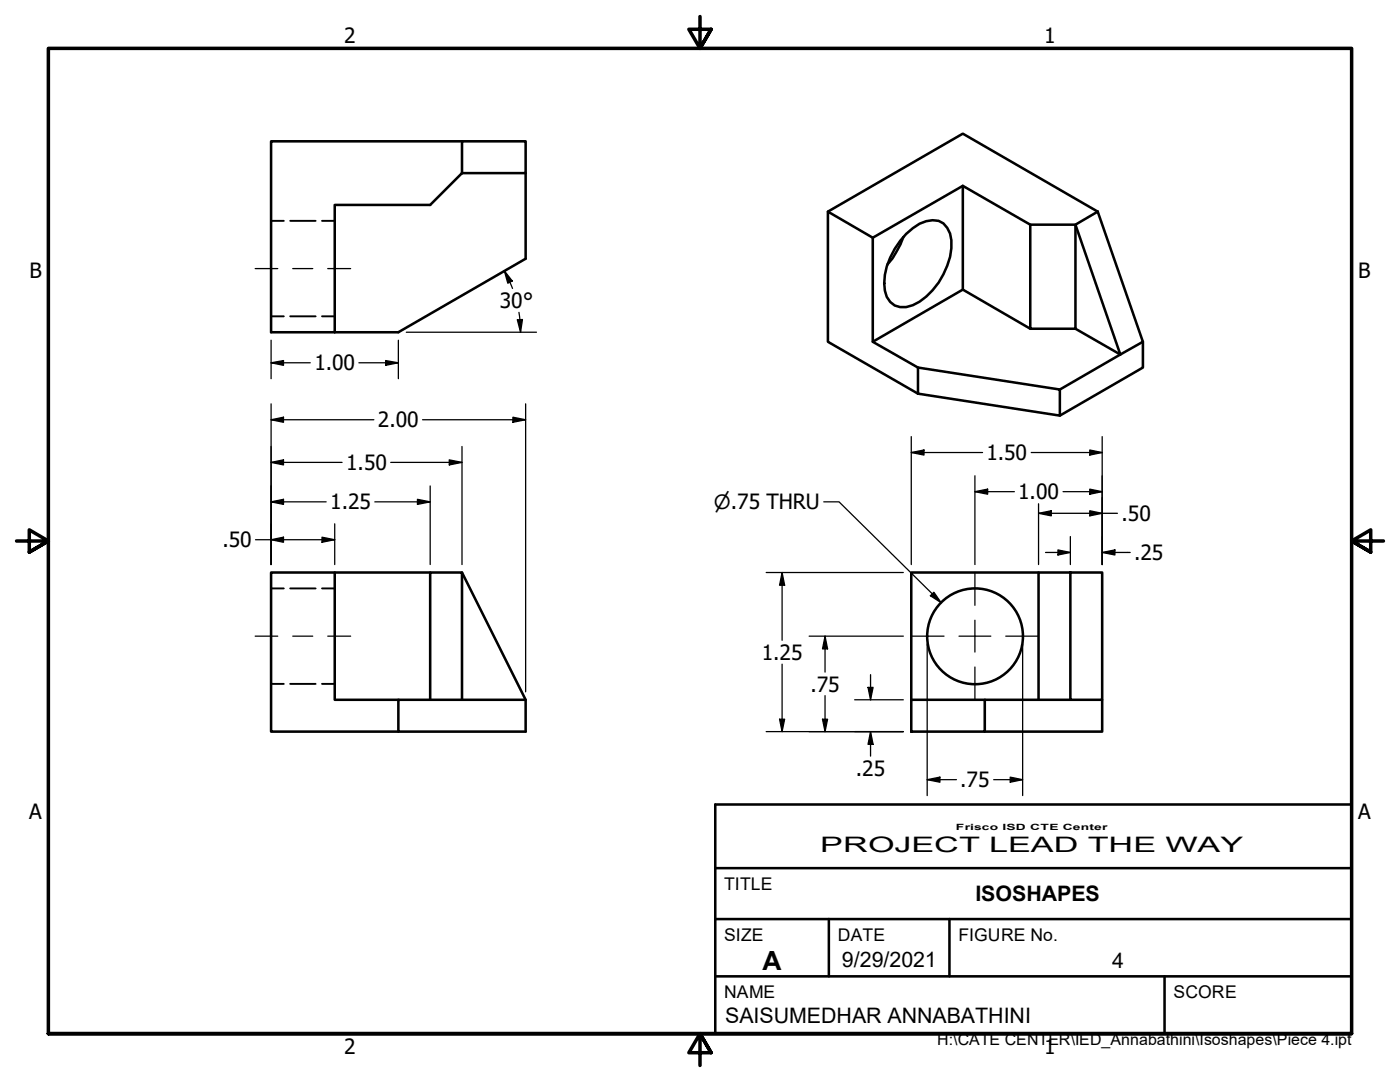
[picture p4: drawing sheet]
<svg xmlns="http://www.w3.org/2000/svg" width="279mm" height="216mm" viewBox="0 0 279 216" stroke-linecap="round" stroke-linejoin="round" font-family="sans-serif">
<!-- layer: Hidden (ANSI) -->
<path d="M54.1 44.1h2.5M57.9 44.1h5.1M64.3 44.1h2.5M54.1 63.1h2.5M57.9 63.1h5.1M64.3 63.1h2.5M54.1 117.4h2.5M57.9 117.4h5.1M64.3 117.4h2.5M54.1 136.5h2.5M57.9 136.5h5.1M64.3 136.5h2.5" fill="none" stroke="#000" stroke-width=".38"/>
<!-- layer: Visible (ANSI) -->
<g fill="none" stroke="#000" stroke-width=".51">
<path d="M92.2 34.5v-6.3h12.7v6.3h-12.7l-6.3 6.4h-19.1v25.4M92.2 28.2h-38.1v38.1h25.4l25.4-14.7v-17.1M192.2 37.1l-18 10.3M165.2 42.2l27-15.5 26.9 15.5M174.2 47.4v20.8l9 5.1M174.2 47.4l-9-5.2v26l18 10.3M180.3 47.3a17.7 17.7 0 0 1-3.2 5.5M180.8 46.7a7.3 7.3 0 0 1 6.5-2.6 4.3 4.3 0 0 1 2.6 3.8 14.4 14.4 0 0 1-7.7 13 3.7 3.7 0 0 1-5.6-2.9 13.2 13.2 0 0 1 3-9.9zM205.6 44.8h9v20.8h-9zM205.6 44.8l-13.4-7.7v20.7M214.6 44.8l4.5-2.6 9 26-4.5 2.5zM183.2 73.3l28.3 4.4v5.2l-28.3-4.4z"/>
<path d="M205.6 65.6l-13.4-7.8-18 10.4M214.6 65.6l9 5.1-12.1 7M228.1 68.2v5.1l-16.6 9.6M66.8 114.2h-12.7v31.8h25.4M85.9 114.2h-19.1v25.4h12.7M92.2 114.2l12.7 25.4v6.4h-25.4v-6.4h25.4M207.3 114.2h-25.4v25.4M213.6 114.2h6.4v25.4h-6.4v-25.4h-6.3v25.4M85.9 139.6v-25.4h6.3v25.4M181.9 139.6h14.6v6.4h-14.6zM196.5 139.6h17.1M220 139.6v6.4h-23.5"/>
<circle cx="194.6" cy="127" r="9.6"/>
</g>
<!-- layer: Border (ANSI) -->
<path d="M139.7 3.3v6.4l-2.2-3.9h4.4l-2.2 3.9 2.2-3.9M3.3 107.9h6.4l-3.9-2.2v4.5l3.9-2.3-3.9 2.3M276.1 107.9h-6.4l3.9-2.2v4.5l-3.9-2.3 3.9 2.3M9.7 206.2v-196.5h260v196.5h-260h260M141.9 210.1l-2.2-3.9 2.2 3.9h-4.4l2.2-3.9v6.4" fill="none" stroke="#000" stroke-width=".7"/>
<!-- layer: Sketch Geometry(ANSI) -->
<path d="M142.7 160.5h127v45.7h-127zM142.7 173.2h127M142.7 194.8h127M142.7 183.4h127M165.4 183.4v11.4M189.5 183.4v11.4M232.4 194.8v11.4" fill="none" stroke="#000" stroke-width=".51"/>
<!-- layer: Dimension (ANSI) -->
<g fill="none" stroke="#000" stroke-width=".25">
<path d="M100.6 54l1.6 2.1-.9 .4zM100.6 54l1.2 2.3M101.8 56.3l.5 1.3M54.1 72.4l2.5-.5v1zM54.1 67.9v7.7M54.1 72.4h7.8M71.6 72.4h7.9M77 71.9l2.5 .5-2.5 .5zM79.5 67.9v7.7M81.1 66.3h26M103.3 63.8h1l-.4 2.5zM103.6 62.3l.3 4"/>
<path d="M54.1 92.3l2.5-.5v1zM54.1 83.8l2.5-.6v1.1zM54.1 80.6v32M54.1 92.3h14.2M54.1 83.8h20.5M78 92.3h14.2M83.3 99.6l2.6 .5-2.6 .5zM84.3 83.8h20.6M85.9 97v15.6M89.7 91.8l2.5 .5-2.5 .5zM92.2 89.1v23.5M102.4 83.2l2.5 .6-2.5 .5z"/>
<path d="M104.9 80.6v57.4M181.9 90.3l2.5-.5v1zM181.9 90.3h14.2M181.9 87.1v25.5M194.6 98.1l2.5-.5v1zM194.6 98.1h7.8M194.6 94.9v17.7M205.8 90.3h14.2M212.2 98.1h7.8M217.5 97.6l2.5 .5-2.5 .5zM217.5 89.8l2.5 .5-2.5 .5zM220 87.1v25.5"/>
<path d="M51 107.7h15.8M54.1 107.7l2.5-.5v1zM54.1 100.1l2.5-.5v1zM54.1 100.1h11M64.3 107.2l2.5 .5-2.5 .5zM66.8 104.5v8.1M74.8 100.1h11.1M152.9 114.2h27.4M156.1 114.2l.5 2.6h-1zM156.1 114.2v13.6M164.4 100.1h3l20.4 20.2M186.4 118.2l1.4 2.1-2.1-1.4z"/>
<path d="M207.3 102.4l2.5-.5v1zM207.3 102.4h15.7M207.3 100.5v12.1M208.7 110.2h4.9M211.1 109.7l2.5 .5-2.5 .5zM213.6 107.1v5.5M217.5 101.9l2.5 .5-2.5 .5zM220 110.2l2.5-.5v1zM220 110.2h5.6M156.1 132.5v13.5M161.5 126.9h18.8M164.7 126.9l.5 2.6h-1.1z"/>
<path d="M164.7 126.9v7.2M164.7 138.8v7.2M170.6 139.6h9.7M173.2 137.2h1l-.5 2.4zM173.7 134.6v5M185 128.5v30.3M204.1 128.5v30.3M152.9 146h27.4M155.6 143.5h1l-.5 2.5zM164.1 143.5h1.1l-.5 2.5zM173.7 146l.5 2.5h-1zM173.7 146v4.9"/>
<path d="M185 155.6l2.6-.5v1zM185 155.6h5.9M198.3 155.6h5.8M201.6 155.1l2.5 .5-2.5 .5z"/>
</g>
<g fill="#000">
<path d="M100.6 54l1.6 2.1-.9 .4z" fill-rule="evenodd"/>
<path d="M54.1 72.4l2.5-.5v1z" fill-rule="evenodd"/>
<path d="M77 71.9l2.5 .5-2.5 .5z" fill-rule="evenodd"/>
<path d="M103.3 63.8h1l-.4 2.5z" fill-rule="evenodd"/>
<path d="M54.1 100.1l2.5-.5v1z" fill-rule="evenodd"/>
<path d="M54.1 92.3l2.5-.5v1z" fill-rule="evenodd"/>
<path d="M54.1 83.8l2.5-.6v1.1z" fill-rule="evenodd"/>
<path d="M89.7 91.8l2.5 .5-2.5 .5z" fill-rule="evenodd"/>
<path d="M102.4 83.2l2.5 .6-2.5 .5z" fill-rule="evenodd"/>
<path d="M181.9 90.3l2.5-.5v1z" fill-rule="evenodd"/>
<path d="M194.6 98.1l2.5-.5v1z" fill-rule="evenodd"/>
<path d="M217.5 97.6l2.5 .5-2.5 .5z" fill-rule="evenodd"/>
<path d="M217.5 89.8l2.5 .5-2.5 .5z" fill-rule="evenodd"/>
<path d="M54.1 107.7l2.5-.5v1z" fill-rule="evenodd"/>
<path d="M64.3 107.2l2.5 .5-2.5 .5z" fill-rule="evenodd"/>
<path d="M83.3 99.6l2.6 .5-2.6 .5z" fill-rule="evenodd"/>
<path d="M156.1 114.2l.5 2.6h-1z" fill-rule="evenodd"/>
<path d="M186.4 118.2l1.4 2.1-2.1-1.4z" fill-rule="evenodd"/>
<path d="M207.3 102.4l2.5-.5v1z" fill-rule="evenodd"/>
<path d="M211.1 109.7l2.5 .5-2.5 .5z" fill-rule="evenodd"/>
<path d="M217.5 101.9l2.5 .5-2.5 .5z" fill-rule="evenodd"/>
<path d="M220 110.2l2.5-.5v1z" fill-rule="evenodd"/>
<path d="M164.7 126.9l.5 2.6h-1.1z" fill-rule="evenodd"/>
<path d="M173.2 137.2h1l-.5 2.4z" fill-rule="evenodd"/>
<path d="M155.6 143.5h1l-.5 2.5z" fill-rule="evenodd"/>
<path d="M164.1 143.5h1.1l-.5 2.5z" fill-rule="evenodd"/>
<path d="M173.7 146l.5 2.5h-1z" fill-rule="evenodd"/>
<path d="M185 155.6l2.6-.5v1z" fill-rule="evenodd"/>
<path d="M201.6 155.1l2.5 .5-2.5 .5z" fill-rule="evenodd"/>
</g>
<!-- layer: Center Mark (ANSI) -->
<path d="M194.6 114.2v6.6M181.9 126.9h6.5M191.4 126.9h6.3M194.6 123.8v6.3M194.6 133.1v6.5M200.7 126.9h6.6" fill="none" stroke="#000" stroke-width=".25"/>
<!-- layer: Centerline (ANSI) -->
<path d="M50.9 53.6h4.5M58.4 53.6h4M65.4 53.6h4.6M50.9 126.9h4.5M58.4 126.9h4M65.4 126.9h4.6" fill="none" stroke="#000" stroke-width=".25"/>
<text font-size="5.3" x="152.1" y="193.5">A</text>
<g font-size="4.3">
<text x="163.7" y="170.1">PROJECT LEAD THE WAY</text>
<text x="194.7" y="179.8">ISOSHAPES</text>
<text x="168" y="192.9">9/29/2021</text>
<text x="221.9" y="193.2">4</text>
<text x="144.7" y="204.1">SAISUMEDHAR ANNABATHINI</text>
</g>
<g font-size="4.2">
<text x="68.7" y="8.6">2</text>
<text x="208.4" y="8.6">1</text>
<text x="5.9" y="55.5">B</text>
<text x="271.1" y="55.5">B</text>
<text x="99.8" y="61.5">30°</text>
<text x="62.7" y="73.9">1.00</text>
<text x="75.4" y="85.3">2.00</text>
<text x="69.1" y="93.8">1.50</text>
<text x="196.8" y="91.8">1.50</text>
<text x="65.9" y="101.7">1.25</text>
<text x="203.2" y="99.6">1.00</text>
<text x="223.8" y="103.9">.50</text>
<text x="44.4" y="109.2">.50</text>
<text x="226.3" y="111.8">.25</text>
<text x="152" y="131.6">1.25</text>
<text x="161.7" y="138">.75</text>
<text x="170.8" y="154.8">.25</text>
<text x="191.6" y="157">.75</text>
<text x="5.8" y="163.4">A</text>
<text x="271" y="163.4">A</text>
<text x="68.7" y="210.3">2</text>
<text x="208.4" y="210.3">1</text>
</g>
<text font-size="3.9" x="142.4" y="101.6">⌀.75 THRU</text>
<g font-size="3.5">
<text x="144.5" y="177.5">TITLE</text>
<text x="144.5" y="187.8">SIZE</text>
<text x="167.2" y="187.7">DATE</text>
<text x="191.3" y="187.8">FIGURE No.</text>
<text x="144.5" y="199.1">NAME</text>
<text x="234.2" y="199.2">SCORE</text>
</g>
<text font-size="3.2" x="187" y="208.6">H:\CATE CENTER\IED_Annabathini\Isoshapes\Piece 4.ipt</text>
<text font-size="1.7" x="190.8" y="165.5">Frisco ISD CTE Center</text>
</svg>
